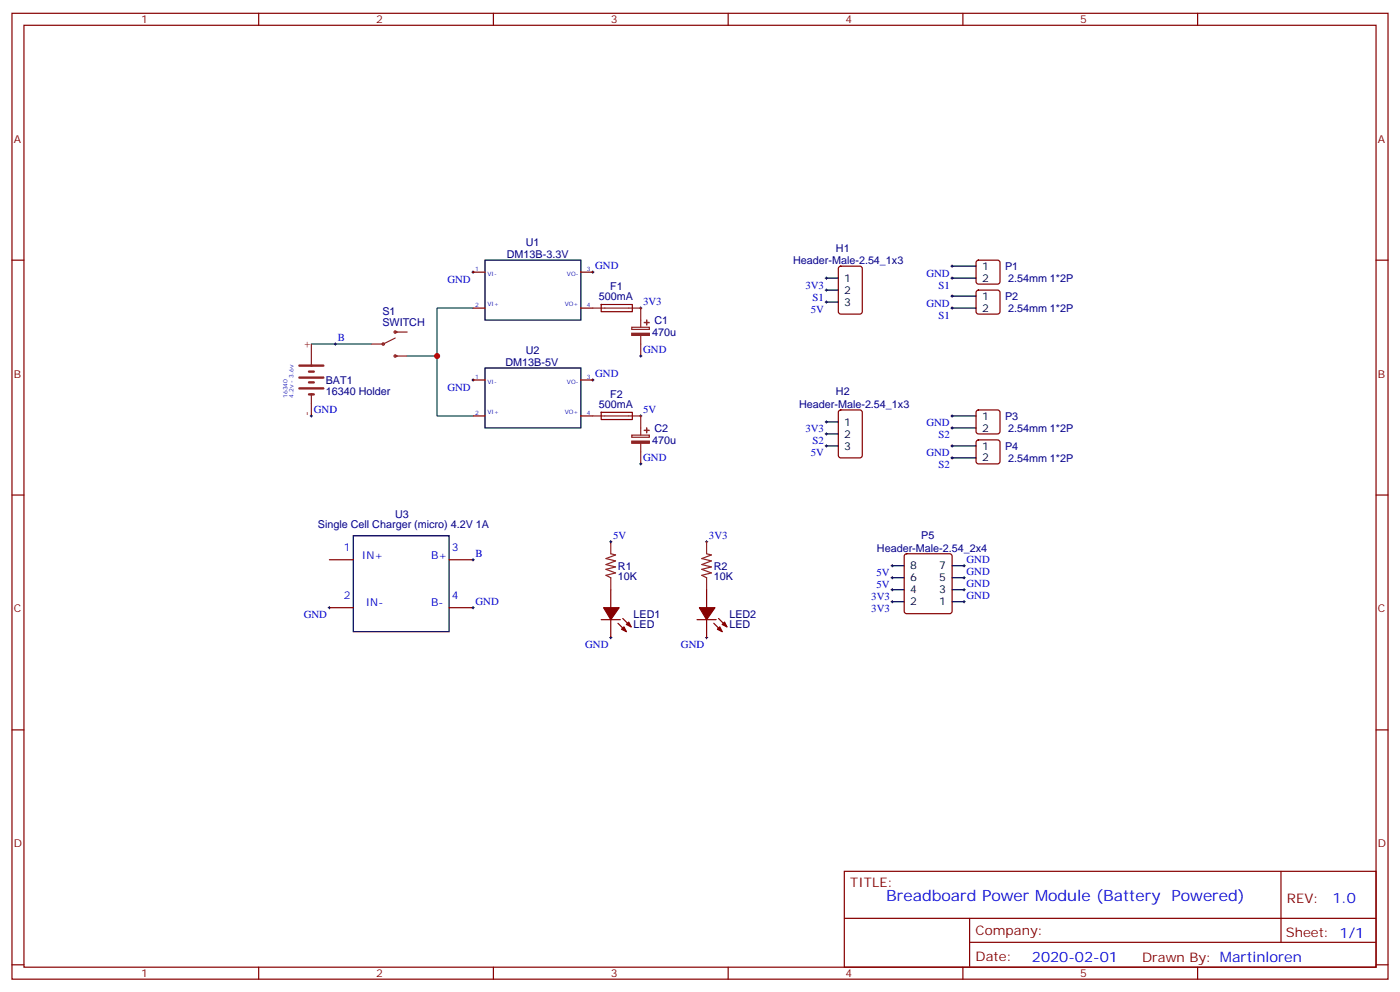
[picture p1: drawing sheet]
<svg xmlns="http://www.w3.org/2000/svg" width="412mm" height="292mm" viewBox="0 0 412 292" stroke-linecap="round" stroke-linejoin="round" font-family="sans-serif">
<g fill="none" stroke="#870000" stroke-width=".35">
<path d="M3.5 3.9h405.4v284.4h-405.4zM7.1 7.4h398.2v277.3h-398.2zM76.2 3.9v3.5M145.3 3.9v3.5M214.5 3.9v3.5M283.6 3.9v3.5M352.8 3.9v3.5M3.5 76.6h3.6M247.2 78.6l.4-.2h5.7l.6 .4 .1 13-.5 .6-5.9 .1-.6-.5-.1-12.9zM287.7 76.8l.5-.2h5.7l.5 .2 .2 .5v5.6l-.3 .5-.4 .2h-5.7l-.5-.2-.2-.5v-5.6zM405.3 76.6h3.6M139.3 80.1h3.6"/>
<path d="M139.3 90.7h3.6M171.1 80.1h3.5M171.1 90.7h3.5M177.1 89.7l9.1-.1 .1 2.1-9.2 .1zM287.7 85.6l.5-.2h5.7l.5 .2 .2 .5v5.7l-.3 .5-.4 .2h-5.7l-.5-.3-.2-.4v-5.7zM139.3 111.9h3.6M171.1 111.9h3.5M139.3 122.4h3.6M171.1 122.4h3.5M177.1 121.4h9.1l.1 2.1h-9.2zM247.2 120.9l.4-.2h5.7l.6 .4 .1 13-.5 .6-5.9 .1-.6-.5-.1-12.9zM287.7 129.7l.5-.2h5.7l.5 .2 .2 .5v5.7l-.3 .5-.4 .2h-5.7l-.5-.3-.2-.4v-5.7z"/>
<path d="M287.7 120.9l.5-.2h5.7l.5 .2 .2 .5v5.6l-.3 .5-.4 .2h-5.7l-.5-.2-.2-.5v-5.6zM3.5 145.7h3.6M405.3 145.7h3.6M97 164.8h7.1M97 178.9h7.1M132.3 164.8h7M132.3 178.9h7M179.9 173.6v5.3M208.1 173.6v5.3M266.6 163.2l.5-.2h12.7l.5 .2 .2 .5v16.3l-.3 .5-.4 .2h-12.7l-.5-.3-.3-.4v-16.3zM177.1 182.4h5.6M179.9 182.4v5.3"/>
<path d="M182 183.5l2.5 2.4M183.4 182.1l2.5 2.4M205.3 182.4h5.7M208.1 182.4v5.3M210.3 183.5l2.4 2.4M211.7 182.1l2.4 2.4M3.5 214.9h3.6M405.3 214.9h3.6M248.7 256.5h156.6v28.2h-156.6zM377.3 256.5v20.9M248.7 270.4h156.5M285.6 277.4h119.6"/>
<path d="M285.6 270.4v14.1M3.5 284h3.6M76.2 284.7v3.6M145.3 284.7v3.6M214.5 284.7v3.6M283.6 284.7v3.6M352.8 284.7v3.6M405.3 284h3.6"/>
</g>
<path d="M88.2 114.3h7M88.2 107.6h7M88.2 111.2h7M91 116.1h1.4M91 109.4h1.4M91 112.6h1.4" fill="none" stroke="#8c2424" stroke-width=".71"/>
<g fill="none" stroke="#8c2424" stroke-width=".35">
<path d="M116.4 99.5l-3.5 1.8h-3.5M116.4 97.8h3.5M174.6 90.7h14.1v5.6M186.1 96.3h5.2v.7h-5.2zM188.7 98.8v6M91.7 101.3v6.3M91.7 116.1v6.3M116.4 104.8h3.5M174.6 122.4h14.1v5.7M186.1 128.1h5.2v.6h-5.2zM188.7 130.6v6M179.9 159.5v3.5l1.4 .4-2.8 1 2.8 .7-2.8 1.1 2.8 .7-2.8 .7 2.8 1.1-2.8 .7 1.4 .7v3.5"/>
<path d="M208.1 159.5v3.5l1.4 .4-2.8 1 2.8 .7-2.8 1.1 2.8 .7-2.8 .7 2.8 1.1-2.8 .7 1.4 .7v3.5"/>
<circle cx="116.4" cy="97.8" r=".35"/>
<circle cx="112.9" cy="101.3" r=".35"/>
<circle cx="116.4" cy="104.8" r=".35"/>
</g>
<g fill="none" stroke="#000" stroke-width=".35">
<path d="M142.9 76.6h28.2v17.6h-28.2zM280.5 78.4h7M243.4 81.9h3.5M243.4 88.9h3.5M243.4 85.4h3.5M280.5 81.9h7M280.5 87.2h7M280.5 90.7h7M142.9 108.3h28.2v17.7h-28.2zM243.4 131.3h3.5M243.4 124.2h3.5M243.4 127.7h3.5"/>
<path d="M280.5 131.3h7M280.5 134.8h7M280.5 122.4h7M280.5 126h7M104.1 157.7h28.2v28.2h-28.2zM262.8 177.1h3.5M262.8 173.6h3.5M262.8 170.1h3.5M262.8 166.5h3.5M280.5 177.1h3.5M280.5 173.6h3.5M280.5 170.1h3.5"/>
<path d="M280.5 166.5h3.5"/>
</g>
<g fill="none" stroke="#000" stroke-width=".29">
<path d="M139.3 79.8v.7M174.6 79.8v.7M280.1 78.4h.7M280.5 78v.7M139 80.1h.7M174.3 80.1h.7M188.4 90.7h.7M188.7 90.3v.8M243.1 81.9h.7M243.1 85.4h.7M243.1 88.9h.7M243.4 81.5v.7"/>
<path d="M243.4 85.1v.7M243.4 88.6v.7M280.1 90.7h.7M280.1 87.2h.7M280.1 81.9h.7M280.5 81.5v.7M280.5 86.8v.7M280.5 90.3v.8M98.4 101.3h.7M98.8 100.9v.7M139 111.9h.7M139.3 111.5v.7"/>
<path d="M174.3 111.9h.7M174.6 111.5v.7M188.4 104.8h.7M188.7 104.5v.7M91.4 122.4h.7M91.7 122.1v.7M188.4 122.4h.7M188.4 136.6h.7M188.7 122.1v.7M188.7 136.2v.7M243.1 131.3h.7M243.1 127.7h.7"/>
<path d="M243.1 124.2h.7M243.4 123.9v.7M243.4 127.4v.7M243.4 130.9v.7M280.1 122.4h.7M280.1 131.3h.7M280.1 134.8h.7M280.1 126h.7M280.5 122.1v.7M280.5 125.6v.7M280.5 130.9v.7M280.5 134.4v.7"/>
<path d="M179.6 159.5h.7M179.9 159.1v.7M207.8 159.5h.7M208.1 159.1v.7M96.7 178.9h.7M97 178.5v.7M139 178.9h.7M139 164.8h.7M139.3 164.4v.7M139.3 178.5v.7M262.5 166.5h.7M262.5 170.1h.7"/>
<path d="M262.5 173.6h.7M262.5 177.1h.7M262.8 166.2v.7M262.8 169.7v.7M262.8 173.2v.8M262.8 176.8v.7M283.6 166.5h.7M283.6 170.1h.7M283.6 173.6h.7M283.6 177.1h.7M284 166.2v.7M284 169.7v.7"/>
<path d="M284 173.2v.8M284 176.8v.7M179.6 187.7h.7M179.9 187.4v.7M207.8 187.7h.7M208.1 187.4v.7"/>
</g>
<path d="M139.3 90.7h-10.5v14.1h-8.9M91.7 101.3h17.7M128.8 104.8v17.6h10.5" fill="none" stroke="#008700" stroke-width=".35"/>
<g fill="#870000" stroke="#870000" stroke-width=".35">
<path d="M183.1 185.2l.7-.7 .7 1.4z"/>
<path d="M184.5 183.8l.7-.7 .7 1.4z"/>
<path d="M177.8 178.9h4.6l-2.5 3.5z"/>
<path d="M211.3 185.2l.7-.7 .7 1.4z"/>
<path d="M212.7 183.8l.7-.7 .7 1.4z"/>
<path d="M206 178.9h4.6l-2.5 3.5z"/>
</g>
<g fill="#8c2424" stroke="#8c2424" stroke-width=".35">
<path d="M186.1 129.9h5.2v.6h-5.2z"/>
<path d="M189.8 126.7h1.4z"/>
<path d="M190.5 126v1.4z"/>
<path d="M186.1 98.1h5.2v.6h-5.2z"/>
<path d="M189.8 94.9l1.4 .1z"/>
<path d="M190.5 94.2v1.4z"/>
</g>
<circle cx="128.8" cy="104.8" r=".88" fill="#c00"/>
<text font-size="4.6" fill="#00f" x="261.1" y="265.3">Breadboard Power Module (Battery Powered)</text>
<g font-size="4.2" fill="#00f">
<text x="392.5" y="265.8">1.0</text>
<text x="304" y="283.1">2020-02-01</text>
</g>
<g font-size="3.9" fill="#800">
<text x="250.5" y="261.1">TITLE:</text>
<text x="379.1" y="265.8">REV:</text>
<text x="287.4" y="275.3">Company:</text>
<text x="378.7" y="275.9">Sheet: 1/1</text>
<text x="287.4" y="283">Date:</text>
<text x="336.4" y="283.1">Drawn By: Martinloren</text>
</g>
<g font-size="3.2" fill="#800">
<text x="41.6" y="6.9">1</text>
<text x="110.8" y="6.9">2</text>
<text x="179.9" y="6.9">3</text>
<text x="249.1" y="6.9">4</text>
<text x="318.2" y="6.9">5</text>
<text x="4.1" y="42">A</text>
<text x="405.9" y="42">A</text>
<text x="4.1" y="111.2">B</text>
<text x="405.9" y="111.2">B</text>
<text x="4.1" y="180.3">C</text>
<text x="405.9" y="180.3">C</text>
<text x="4.1" y="249.4">D</text>
<text x="405.9" y="249.4">D</text>
<text x="41.6" y="287.7">1</text>
<text x="110.8" y="287.7">2</text>
<text x="179.9" y="287.7">3</text>
<text x="249.1" y="287.7">4</text>
<text x="318.2" y="287.7">5</text>
</g>
<g font-size="3.2" fill="#000080">
<text x="149.3" y="76">DM13B-3.3V</text>
<text x="154.9" y="72.4">U1</text>
<text x="233.6" y="77.8">Header-Male-2.54_1x3</text>
<text x="246.2" y="74.1">H1</text>
<text x="296.1" y="79.5">P1</text>
<text x="296.9" y="83">2.54mm 1*2P</text>
<text x="176.4" y="88.3">500mA</text>
<text x="179.8" y="85.4">F1</text>
<text x="296.1" y="88.3">P2</text>
<text x="112.6" y="96">SWITCH</text>
<text x="112.6" y="92.8">S1</text>
<text x="192.8" y="95.4">C1</text>
<text x="296.9" y="91.8">2.54mm 1*2P</text>
<text x="192.1" y="98.9">470u</text>
<text x="148.9" y="107.7">DM13B-5V</text>
<text x="154.9" y="104.1">U2</text>
<text x="96" y="113">BAT1</text>
<text x="96" y="116.2">16340 Holder</text>
<text x="179.8" y="117.2">F2</text>
<text x="246.2" y="116.4">H2</text>
<text x="176.4" y="120.1">500mA</text>
<text x="235.4" y="120.1">Header-Male-2.54_1x3</text>
<text x="296.1" y="123.6">P3</text>
<text x="192.1" y="130.6">470u</text>
<text x="192.8" y="127.1">C2</text>
<text x="296.9" y="127.1">2.54mm 1*2P</text>
<text x="296.1" y="132.4">P4</text>
<text x="296.9" y="135.9">2.54mm 1*2P</text>
<text x="93.6" y="155.5">Single Cell Charger (micro) 4.2V 1A</text>
<text x="116.4" y="152.4">U3</text>
<text x="271.4" y="158.8">P5</text>
<text x="182" y="167.7">R1</text>
<text x="210.3" y="167.7">R2</text>
<text x="258.3" y="162.4">Header-Male-2.54_2x4</text>
<text x="182" y="170.9">10K</text>
<text x="210.3" y="170.9">10K</text>
<text x="186.6" y="185">LED</text>
<text x="186.6" y="181.8">LED1</text>
<text x="214.8" y="185">LED</text>
<text x="214.8" y="181.8">LED2</text>
</g>
<g font-size="3.2" fill="#00f">
<text x="131.8" y="83.3">GND</text>
<text x="175.3" y="79.2">GND</text>
<text x="272.9" y="81.4">GND</text>
<text x="189.4" y="89.8">3V3</text>
<text x="237.3" y="85">3V3</text>
<text x="239.4" y="88.5">S1</text>
<text x="276.4" y="85">S1</text>
<text x="238.8" y="92">5V</text>
<text x="272.9" y="90.2">GND</text>
<text x="276.4" y="93.8">S1</text>
<text x="99.5" y="100.4">B</text>
<text x="189.4" y="103.9">GND</text>
<text x="175.3" y="111">GND</text>
<text x="131.8" y="115">GND</text>
<text x="92.4" y="121.6">GND</text>
<text x="189.4" y="121.6">5V</text>
<text x="272.9" y="125.5">GND</text>
<text x="237.3" y="127.3">3V3</text>
<text x="239.4" y="130.8">S2</text>
<text x="276.4" y="129">S2</text>
<text x="189.4" y="135.7">GND</text>
<text x="238.8" y="134.3">5V</text>
<text x="272.9" y="134.3">GND</text>
<text x="276.4" y="137.9">S2</text>
<text x="180.6" y="158.6">5V</text>
<text x="208.8" y="158.6">3V3</text>
<text x="101.2" y="162.3">1</text>
<text x="106.6" y="164.4">IN+</text>
<text x="127" y="164.4">B+</text>
<text x="133.1" y="162.3">3</text>
<text x="140.1" y="163.9">B</text>
<text x="284.7" y="165.7">GND</text>
<text x="258.2" y="169.6">5V</text>
<text x="258.2" y="173.2">5V</text>
<text x="284.7" y="169.2">GND</text>
<text x="284.7" y="172.7">GND</text>
<text x="101.2" y="176.4">2</text>
<text x="107.7" y="178.5">IN-</text>
<text x="127" y="178.5">B-</text>
<text x="133.1" y="176.4">4</text>
<text x="140.1" y="178">GND</text>
<text x="256.7" y="176.7">3V3</text>
<text x="284.7" y="176.3">GND</text>
<text x="89.5" y="182">GND</text>
<text x="256.7" y="180.2">3V3</text>
<text x="172.4" y="190.9">GND</text>
<text x="200.6" y="190.9">GND</text>
</g>
<g font-size="3.2">
<text x="248.7" y="82.9">1</text>
<text x="289.3" y="79.4">1</text>
<text x="289.3" y="82.9">2</text>
<text x="248.7" y="90">3</text>
<text x="248.7" y="86.5">2</text>
<text x="289.3" y="88.2">1</text>
<text x="289.3" y="91.8">2</text>
<text x="248.7" y="125.3">1</text>
<text x="289.3" y="123.5">1</text>
<text x="248.7" y="128.8">2</text>
<text x="289.3" y="127">2</text>
<text x="248.7" y="132.3">3</text>
<text x="289.3" y="132.3">1</text>
<text x="289.3" y="135.9">2</text>
<text x="268.1" y="167.6">8</text>
<text x="276.7" y="167.6">7</text>
<text x="268.1" y="171.1">6</text>
<text x="276.7" y="171.1">5</text>
<text x="268.1" y="178.2">2</text>
<text x="268.1" y="174.7">4</text>
<text x="276.7" y="178.2">1</text>
<text x="276.7" y="174.7">3</text>
</g>
<g font-size="3.2" fill="#8d2323">
<text x="91.4" y="102.7" transform="rotate(-90 91.4 102.7)">+</text>
<text x="91.4" y="122.5" transform="rotate(-90 91.4 122.5)">-</text>
</g>
<g font-size="1.8" fill="#00f">
<text x="140" y="79.8">1</text>
<text x="143.6" y="81.2">VI-</text>
<text x="167" y="81.2">VO-</text>
<text x="172.9" y="79.8">3</text>
<text x="143.6" y="90">VI+</text>
<text x="166.4" y="90">VO+</text>
<text x="140" y="90.3">2</text>
<text x="172.9" y="90.3">4</text>
<text x="140" y="111.5">1</text>
<text x="143.6" y="112.9">VI-</text>
<text x="167" y="112.9">VO-</text>
<text x="172.9" y="111.5">3</text>
<text x="84.7" y="117.1" transform="rotate(-90 84.7 117.1)">16340</text>
<text x="86.4" y="117.1" transform="rotate(-90 86.4 117.1)">4.2v - 3.6v</text>
<text x="140" y="122.1">2</text>
<text x="143.6" y="121.7">VI+</text>
<text x="166.4" y="121.7">VO+</text>
<text x="172.9" y="122.1">4</text>
</g>
</svg>
